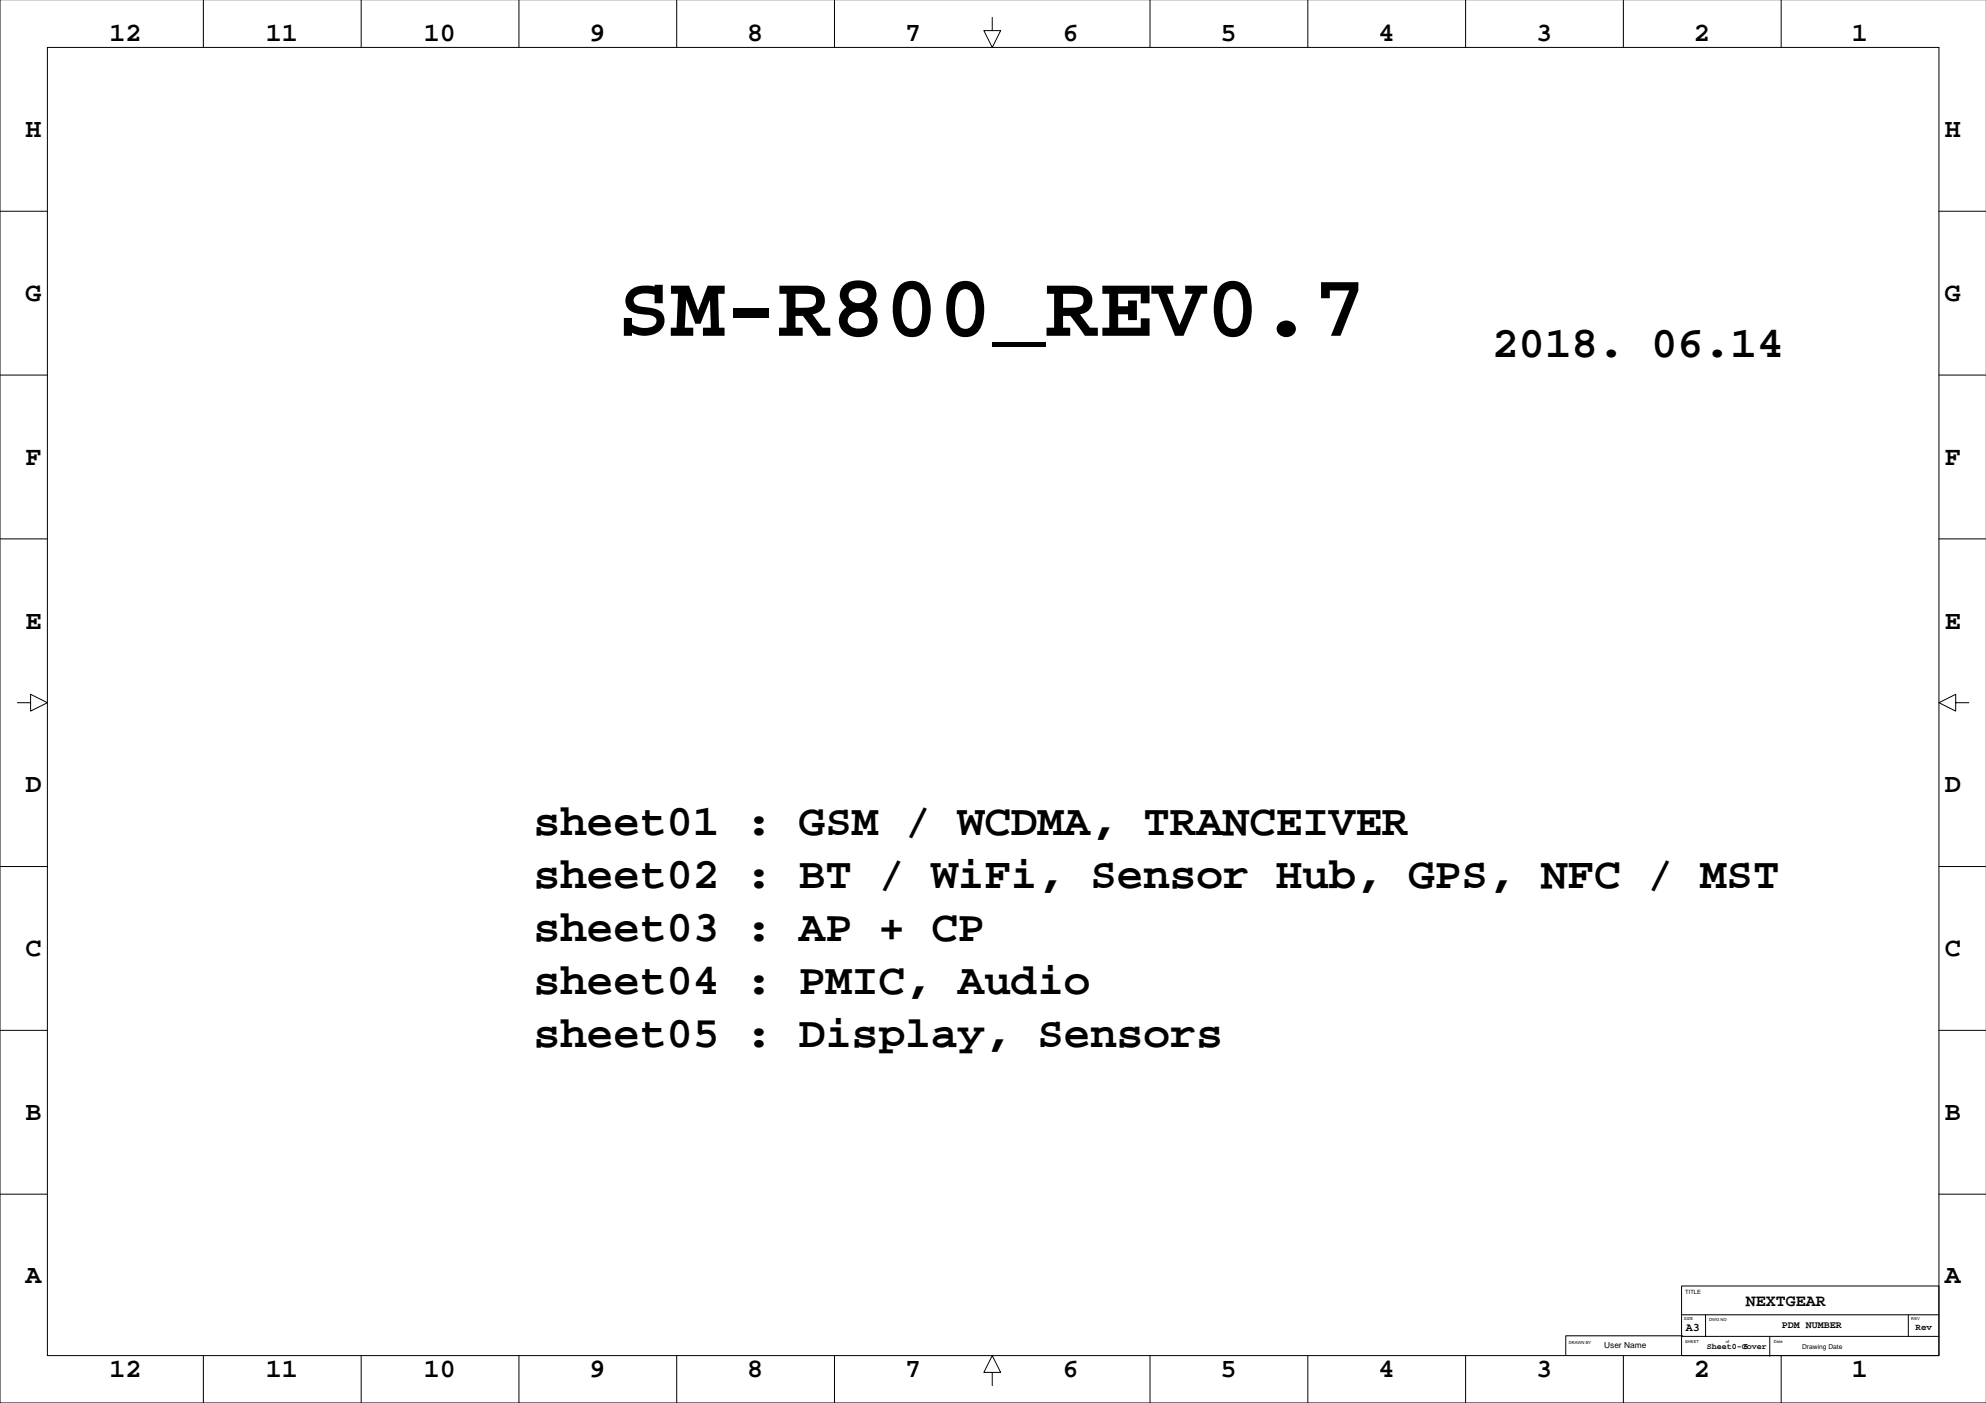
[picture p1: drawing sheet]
<svg xmlns="http://www.w3.org/2000/svg" width="841mm" height="594mm" viewBox="0 0 841 594" stroke-linecap="round" stroke-linejoin="round" font-family="sans-serif">
<g fill="none" stroke="#000" stroke-width=".42">
<path d="M0 -.1v593.8h840.7M86.1 0v20.1M152.9 0v20.1M219.7 0v20.1M286.4 0v20.1M353.2 0v20.1M420 7.4v5.6h3.6l-3.6 7.1-3.5-7.1h3.5M486.8 0v20.1M553.6 0v20.1M620.4 0v20.1M687.2 0v20.1M754 0v20.1"/>
<path d="M20.1 20.1h800.6v553.6h-800.6zM0 89.4h20.1M820.7 89.4h20M0 158.7h20.1M820.7 158.7h20M0 228h20.1M820.7 228h20M7.4 297.4h5.6v-3.6l7.1 3.6-7.1 3.5v-3.5M827.9 297.4v-3.6l-7.2 3.6 7.2 3.5v-3.5h5.5M0 366.7h20.1M820.7 366.7h20M0 436h20.1"/>
<path d="M820.7 436h20M0 505.4h20.1M820.7 505.4h20M711.8 544.2h108.9v29.5h-108.9zM711.8 556.4h108.9M722 556.4v9.1M807.8 556.4v9.1M86.1 573.7v20M152.9 573.7v20M219.7 573.7v20M286.4 573.7v20M353.2 573.7v20"/>
<path d="M486.8 573.7v20M553.6 573.7v20M620.4 573.7v20M687.2 573.7v20M711.8 565.5h108.9M712.3 565.3h-49.5v8.1M749.1 565.8v8.1M754 573.7v20M420 580.8h3.6l-3.6-7.1-3.5 7.1h3.5v5.6"/>
</g>
<text font-size="37.7" x="261.4" y="142.1">SM-R800_REV0.7</text>
<g font-size="18.7">
<text x="631.6" y="151.1">2018. 06.14</text>
<text x="226" y="353.2">sheet01 : GSM / WCDMA, TRANCEIVER</text>
<text x="226" y="375.7">sheet02 : BT / WiFi, Sensor Hub, GPS, NFC / MST</text>
<text x="226" y="398.2">sheet03 : AP + CP</text>
<text x="226" y="420.6">sheet04 : PMIC, Audio</text>
<text x="226" y="443.1">sheet05 : Display, Sensors</text>
</g>
<g font-size="11.3">
<text x="46.3" y="17.4">12</text>
<text x="112.6" y="17.4">11</text>
<text x="179.4" y="17.4">10</text>
<text x="249.5" y="17.4">9</text>
<text x="316.3" y="17.4">8</text>
<text x="383.1" y="17.4">7</text>
<text x="449.9" y="17.4">6</text>
<text x="516.7" y="17.4">5</text>
<text x="583.5" y="17.4">4</text>
<text x="650.3" y="17.4">3</text>
<text x="717" y="17.4">2</text>
<text x="783.8" y="17.4">1</text>
<text x="10.8" y="58">H</text>
<text x="823.2" y="58">H</text>
<text x="10.8" y="127.4">G</text>
<text x="823.2" y="127.4">G</text>
<text x="10.8" y="196.7">F</text>
<text x="823.2" y="196.7">F</text>
<text x="10.8" y="266">E</text>
<text x="823.2" y="266">E</text>
<text x="10.8" y="335.3">D</text>
<text x="823.2" y="335.3">D</text>
<text x="10.8" y="404.7">C</text>
<text x="823.2" y="404.7">C</text>
<text x="10.8" y="474">B</text>
<text x="823.2" y="474">B</text>
<text x="10.8" y="542.8">A</text>
<text x="823.2" y="542.8">A</text>
<text x="46.3" y="582.7">12</text>
<text x="112.6" y="582.7">11</text>
<text x="179.4" y="582.7">10</text>
<text x="249.5" y="582.7">9</text>
<text x="316.3" y="582.7">8</text>
<text x="383.1" y="582.7">7</text>
<text x="449.9" y="582.7">6</text>
<text x="516.7" y="582.7">5</text>
<text x="583.5" y="582.7">4</text>
<text x="650.3" y="582.7">3</text>
<text x="717" y="582.7">2</text>
<text x="783.8" y="582.7">1</text>
</g>
<text font-size="7.1" x="739" y="552.5">NEXTGEAR</text>
<text font-size="4.9" x="713.7" y="563.4">A3</text>
<text font-size="4.2" x="754.2" y="561.9">PDM NUMBER</text>
<text font-size="3.9" x="810.8" y="562.8">Rev</text>
<g font-size="3.5">
<text x="679" y="570.6">User Name</text>
<text x="722.5" y="570.8">Sheet0-Cover</text>
<text x="738" y="570.8">6</text>
</g>
<text font-size="2.8" x="762.8" y="570.9">Drawing Date</text>
<text font-size="2.5" x="713.3" y="547.6">TITLE</text>
<g font-size="1.8">
<text x="712.8" y="558.6">SIZE</text>
<text x="723.5" y="559.1">DWG NO</text>
<text x="809.1" y="558.6">REV</text>
<text x="664.1" y="568.8">DRAWN BY</text>
<text x="713.3" y="568.3">SHEET</text>
<text x="730.6" y="568.2">of</text>
<text x="750.9" y="568.3">Date</text>
</g>
</svg>
